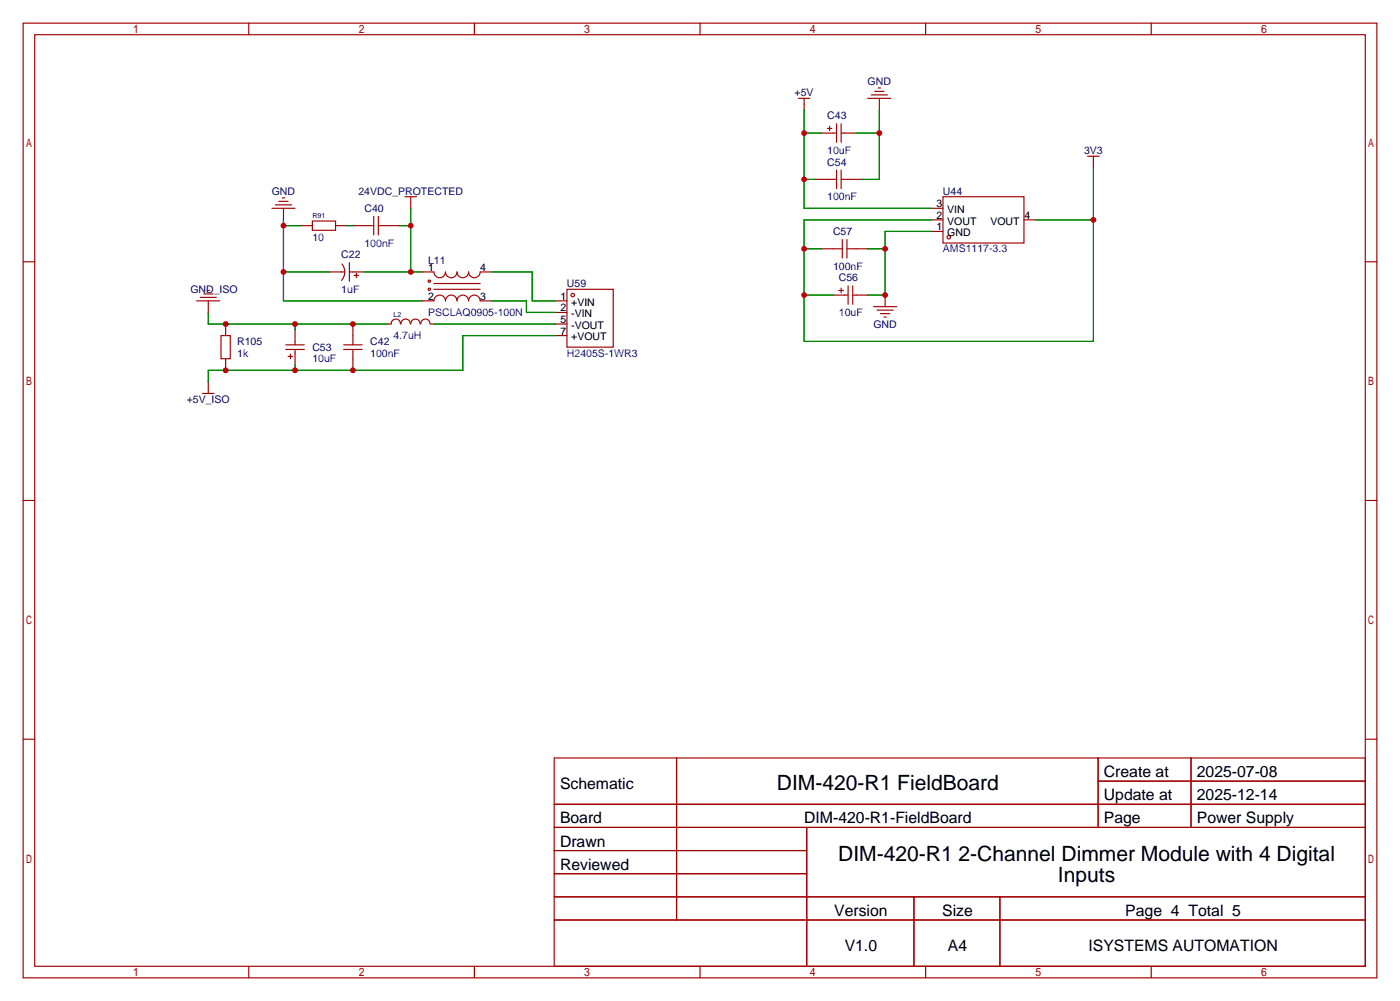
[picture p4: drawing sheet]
<svg xmlns="http://www.w3.org/2000/svg" width="307mm" height="220mm" viewBox="0 0 307 220" stroke-linecap="round" stroke-linejoin="round" font-family="sans-serif">
<g fill="none" stroke="#a10000" stroke-width=".25">
<path d="M5.1 5.1h297.2v209.5h-297.2zM7.6 7.6h292.1v204.5h-292.1zM54.6 5.1v2.5M104.1 5.1v2.5M153.7 5.1v2.5M192.8 19.3h.5M203.2 5.1v2.5M252.7 5.1v2.5M175.3 21.6h2.5M176.5 21.6v2.5M179.1 39.4h4.5M180.3 29.2h3.3"/>
<path d="M181.6 28.2h1M182.1 27.7v1M183.6 27.2v4M183.6 37.3v4.1M184.7 39.4h4.5M184.7 27.2v4M184.7 37.3v4.1M184.7 29.2h3.3M190.5 21.6h5.1M191.3 20.8h3.5M192 20.1h2.1M193 21.6v2.5"/>
<path d="M238.8 34.3h2.5M240 34.3v2.5M5.1 57.5h2.5M59.7 45.7h5.1M60.5 45h3.5M61.2 44.2h2M62 43.4h.5M62.2 45.7v2.6M66 49.5h2.6M68.6 48.5h5.1v2h-5.1zM72.4 59.7h3.3M73.7 49.5h2.5"/>
<path d="M75.1 58a2.74 2.74 0 0 1-.1 3.6M76.7 57.7v4M76.7 59.7h3.3M77.5 49.5h4.5M78.2 59.9v1.1M82 47.5v4.1M83.1 49.5h4.5M83.1 47.5v4.1M88.9 43.2h2.5M90.2 43.2v2.5M92.7 59.7h2.5a1.27 1.27 0 0 0 1.3 1.3 1.27 1.27 0 0 0 1.3-1.3 1.27 1.27 0 0 0 1.3 1.3 1.27 1.27 0 0 0 1.2-1.3 1.27 1.27 0 0 0 1.3 1.3 1.27 1.27 0 0 0 1.3-1.3 1.27 1.27 0 0 0 1.2 1.3 1.27 1.27 0 0 0 1.3-1.3h2.5M180.3 54.6h4.6"/>
<path d="M184.9 52.6v4M185.9 54.6h4.6M185.9 52.6v4M204.5 45.7h2.5M204.5 50.8h2.5M204.5 48.3h2.5M207 43.2h17.8v10.1h-17.8zM224.8 48.3h2.5M299.7 57.5h2.6M43.2 66h5.1M43.9 65.3h3.6M44.7 64.5h2"/>
<path d="M45.5 63.8h.5M45.7 66v2.6M48.5 73.7h2v5h-2zM49.5 71.1v2.6M49.5 78.7v2.6M62.7 76.7h4.1M62.7 75.7h4.1M63.2 78.2h1.1M63.8 77.7v1M64.8 72.4v3.3M64.8 76.7v3.3M75.4 76.7h4.1"/>
<path d="M75.4 75.7h4.1M77.5 71.1v4.6M77.5 76.7v4.6M77.7 60.5h1M85.1 71.1h.8M85.9 71.1a1.01 1.01 0 0 1 1-1.1 1.01 1.01 0 0 1 1 1.1M88 71.1a1.01 1.01 0 0 1 1-1.1 1.01 1.01 0 0 1 1.1 1.1M90.2 71.1a1.01 1.01 0 0 1 1-1.1 1.01 1.01 0 0 1 1 1.1M92.4 71.1a1.01 1.01 0 0 1 1-1.1 1.01 1.01 0 0 1 1 1.1M92.7 66h2.5a1.27 1.27 0 0 1 1.3-1.2 1.27 1.27 0 0 1 1.3 1.2 1.27 1.27 0 0 1 1.3-1.2 1.27 1.27 0 0 1 1.2 1.2 1.27 1.27 0 0 1 1.3-1.2 1.27 1.27 0 0 1 1.3 1.2 1.27 1.27 0 0 1 1.2-1.2 1.27 1.27 0 0 1 1.3 1.2h2.5M94.5 71.1h.7M95.2 63.5h10.2"/>
<path d="M95.2 62.2h10.2M121.9 71.1h2.6M121.9 66h2.6M121.9 68.6h2.6M121.9 73.7h2.6M124.5 63.5h10.1v12.7h-10.1zM182.9 64.8h3.3M184.1 63.8h1.1M184.7 63.2v1.1M186.2 62.7v4.1M187.2 62.7v4.1M187.2 64.8h3.3"/>
<path d="M191.8 67.3h5M192.5 68.1h3.6M193.3 68.8h2M194.1 69.6h.5M194.3 64.8v2.5M44.4 86.4h2.6M45.7 83.8v2.6M5.1 109.9h2.5M299.7 109.9h2.6M5.1 162.2h2.5M121.7 166.4h178v45.7h-178zM121.7 176.5h178"/>
<path d="M148.5 166.4v35.5M241.1 166.4v15.2M241.1 171.4h58.6M261.5 166.4v15.2M299.7 162.2h2.6M121.7 181.6h178M121.7 186.7h55.4M121.7 196.8h178M121.7 191.8h55.4M177.1 181.6v30.5M200.6 196.8v15.3M219.5 196.8v15.3"/>
<path d="M54.6 212.1v2.5M104.1 212.1v2.5M121.7 201.9h178M153.7 212.1v2.5M203.2 212.1v2.5M252.7 212.1v2.5"/>
<circle cx="208.3" cy="52.1" r=".38"/>
<circle cx="94.2" cy="63.5" r=".25"/>
<circle cx="94.2" cy="61.7" r=".25"/>
<circle cx="125.7" cy="64.8" r=".38"/>
</g>
<g fill="none" stroke="#008700" stroke-width=".25">
<path d="M176.5 24.1v21.6h28M176.5 29.2h3.8M176.5 39.4h2.6M188 29.2h5M193 24.1v15.3h-3.8M240 36.8v38.1h-63.5v-26.6h28M62.2 59.7h10.2M62.2 49.5h3.8M62.2 48.3v17.7h30.5M76.2 49.5h1.3M80 59.7h12.7M87.6 49.5h2.6"/>
<path d="M90.2 45.7v14M107.9 59.7h8.9v6.3h5.1M176.5 54.6h3.8M190.5 54.6h3.8M204.5 50.8h-10.2v14h-3.8M227.3 48.3h12.7M45.7 68.6v2.5h39.4M64.8 71.1v1.3M95.2 71.1h26.7M107.9 66h7.7v2.6h6.3M121.9 73.7h-20.3v7.6h-55.9v2.5M176.5 64.8h6.4"/>
<path d="M64.8 80v1.3"/>
</g>
<g fill="#c00">
<circle cx="90.2" cy="59.7" r=".63"/>
<circle cx="90.2" cy="49.5" r=".63"/>
<circle cx="62.2" cy="59.7" r=".63"/>
<circle cx="62.2" cy="49.5" r=".63"/>
<circle cx="49.5" cy="71.1" r=".63"/>
<circle cx="64.8" cy="71.1" r=".63"/>
<circle cx="77.5" cy="71.1" r=".63"/>
<circle cx="240" cy="48.3" r=".63"/>
<circle cx="176.5" cy="64.8" r=".63"/>
<circle cx="176.5" cy="54.6" r=".63"/>
<circle cx="176.5" cy="39.4" r=".63"/>
<circle cx="176.5" cy="29.2" r=".63"/>
<circle cx="194.3" cy="54.6" r=".63"/>
<circle cx="194.3" cy="64.8" r=".63"/>
<circle cx="49.5" cy="81.3" r=".63"/>
<circle cx="64.8" cy="81.3" r=".63"/>
<circle cx="77.5" cy="81.3" r=".63"/>
<circle cx="193" cy="29.2" r=".63"/>
</g>
<g font-size="4.6">
<text x="170.5" y="173.5">DIM-420-R1 FieldBoard</text>
<text x="184" y="188.9">DIM-420-R1 2-Channel Dimmer Module with 4 Digital</text>
<text x="232.3" y="193.6">Inputs</text>
</g>
<g font-size="3.5">
<text x="122.9" y="173.1">Schematic</text>
<text x="242.3" y="170.6">Create at</text>
<text x="262.7" y="170.6">2025-07-08</text>
<text x="242.3" y="175.7">Update at</text>
<text x="262.7" y="175.7">2025-12-14</text>
<text x="122.9" y="180.7">Board</text>
<text x="122.9" y="185.8">Drawn</text>
<text x="176.5" y="180.7">DIM-420-R1-FieldBoard</text>
<text x="242.3" y="180.7">Page</text>
<text x="262.7" y="180.7">Power Supply</text>
<text x="122.9" y="190.9">Reviewed</text>
<text x="183.1" y="201.1">Version</text>
<text x="206.8" y="201.1">Size</text>
<text x="247" y="201.1">Page 4 Total 5</text>
<text x="185.4" y="208.7">V1.0</text>
<text x="208.1" y="208.7">A4</text>
<text x="239" y="208.7">ISYSTEMS AUTOMATION</text>
</g>
<g font-size="2.3" fill="#000080">
<text x="174.4" y="21.1">+5V</text>
<text x="190.5" y="18.6">GND</text>
<text x="181.6" y="26.2">C43</text>
<text x="238" y="33.8">3V3</text>
<text x="181.6" y="36.4">C54</text>
<text x="59.7" y="42.7">GND</text>
<text x="78.7" y="42.7">24VDC_PROTECTED</text>
<text x="80" y="46.5">C40</text>
<text x="207" y="42.7">U44</text>
<text x="182.9" y="51.6">C57</text>
<text x="74.9" y="56.7">C22</text>
<text x="94" y="58">L11</text>
<text x="41.8" y="64.3">GND_ISO</text>
<text x="124.5" y="63">U59</text>
<text x="184.1" y="61.8">C56</text>
<text x="191.7" y="71.9">GND</text>
<text x="52.1" y="75.7">R105</text>
<text x="68.6" y="77">C53</text>
<text x="81.3" y="75.7">C42</text>
<text x="41" y="88.4">+5V_ISO</text>
</g>
<g font-size="2.3" fill="#00f">
<text x="181.6" y="33.8">10uF</text>
<text x="181.6" y="44">100nF</text>
<text x="68.6" y="52.9">10</text>
<text x="80" y="54.1">100nF</text>
<text x="182.9" y="59.2">100nF</text>
<text x="207" y="55.4">AMS1117-3.3</text>
<text x="74.9" y="64.3">1uF</text>
<text x="94" y="69.4">PSCLAQ0905-100N</text>
<text x="184.1" y="69.4">10uF</text>
<text x="86.4" y="74.5">4.7uH</text>
<text x="52.1" y="78.3">1k</text>
<text x="68.6" y="79.5">10uF</text>
<text x="81.3" y="78.3">100nF</text>
<text x="124.5" y="78.3">H2405S-1WR3</text>
</g>
<g font-size="2.3">
<text x="205.6" y="45.5">3</text>
<text x="207.9" y="46.8">VIN</text>
<text x="205.6" y="50.6">1</text>
<text x="205.6" y="48">2</text>
<text x="207.9" y="51.8">GND</text>
<text x="207.9" y="49.3">VOUT</text>
<text x="217.4" y="49.3">VOUT</text>
<text x="224.9" y="48">4</text>
<text x="94" y="59.5">1</text>
<text x="105.4" y="59.5">4</text>
<text x="94" y="65.8">2</text>
<text x="105.4" y="65.8">3</text>
<text x="123" y="65.8">1</text>
<text x="123" y="68.4">2</text>
<text x="123" y="70.9">5</text>
<text x="125.4" y="67.1">+VIN</text>
<text x="125.4" y="69.6">-VIN</text>
<text x="123" y="73.4">7</text>
<text x="125.4" y="72.2">-VOUT</text>
<text x="125.4" y="74.7">+VOUT</text>
</g>
<g font-size="1.6" fill="#000080">
<text x="68.6" y="47.9">R91</text>
<text x="86.4" y="69.5">L2</text>
</g>
</svg>
